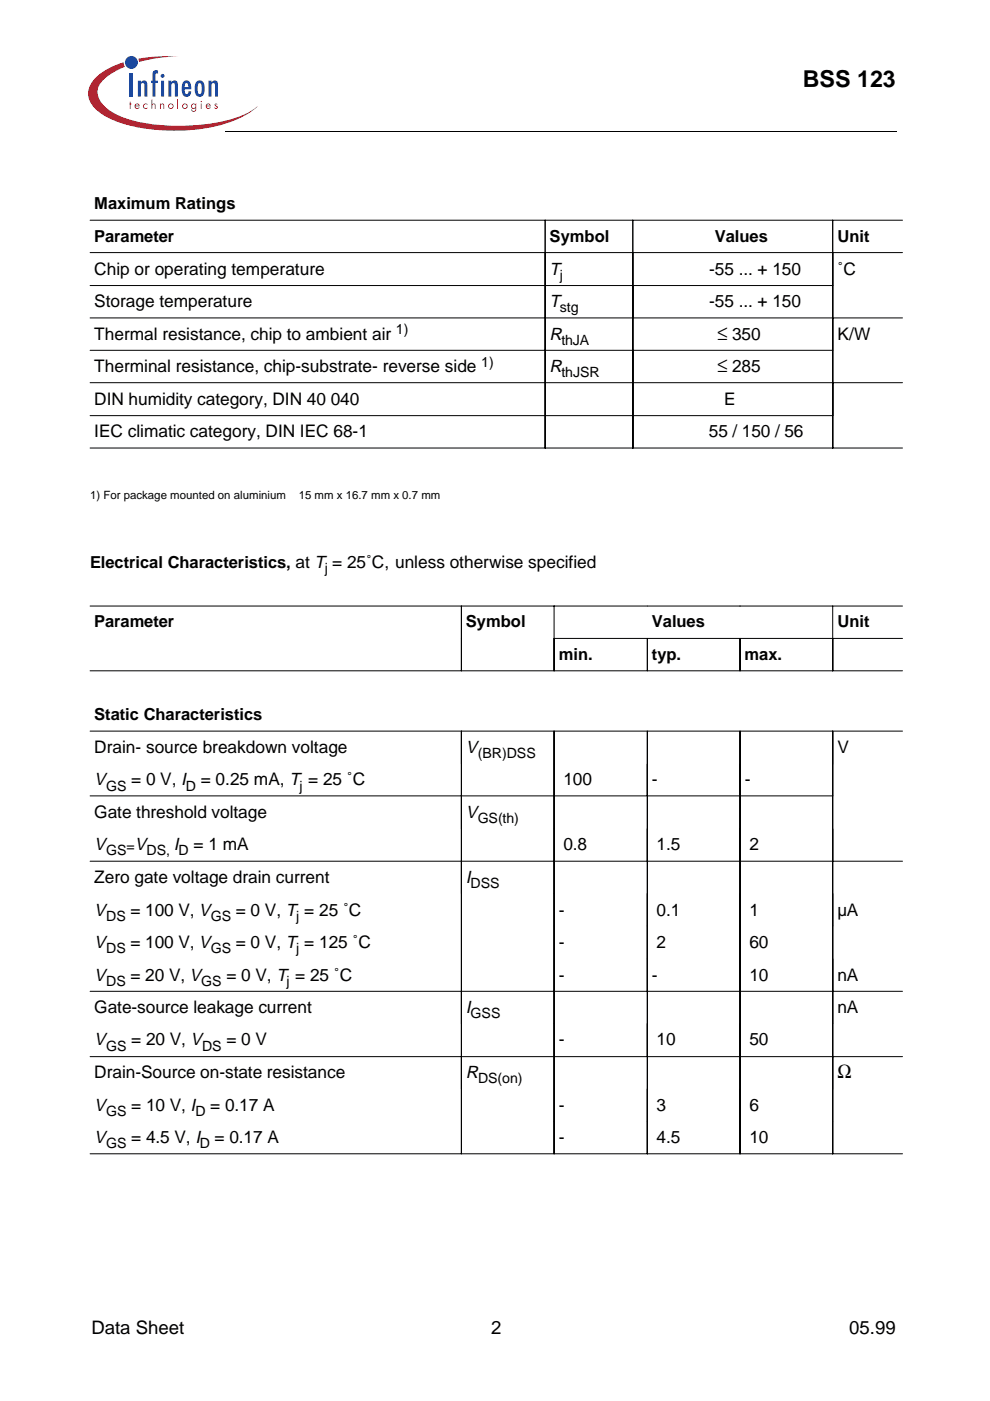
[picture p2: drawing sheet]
<svg xmlns="http://www.w3.org/2000/svg" width="210mm" height="297mm" viewBox="0 0 210 297" stroke-linecap="round" stroke-linejoin="round" font-family="sans-serif">
<g fill="#c82434">
<path d="M27.5 21.5h.2v.5h.2v.1h-.2v1h-.2v-1h-.1z"/>
<path d="M30.5 22.1l.6-.1h.2v.3a.41 .41 0 0 0-.7-.1 .41 .41 0 0 0 .1 .6 .41 .41 0 0 0 .6-.1v.3a.6 .6 0 0 1-.8-.1 .6 .6 0 0 1 0-.8z"/>
<path d="M32.1 21.1h.2v1l.3-.2 .4 .3v.9h-.2v-.8l-.2-.2-.3 .2v.8h-.2z"/>
<path d="M33.9 22h.2v.1l.3-.2 .3 .1 .1 1.1h-.2v-.8l-.2-.2-.3 .2v.8h-.2z"/>
<path d="M37.6 21.1h.2v2h-.2z"/>
<path d="M45.5 22.1a.33 .33 0 0 1 .6 0h-.4v.2a.4 .4 0 0 1 .5 .4 .4 .4 0 0 1-.3 .4 .4 .4 0 0 1-.5-.3l.5 .1v-.3a.4 .4 0 0 1-.4-.5z"/>
<path d="M29.3 12.4a35.9 35.9 0 0 1 8.6-.4 31.2 31.2 0 0 0-8.4 1.1z"/>
<path d="M20.3 16.4a14.5 14.5 0 0 1 5.9-3.2l.3 1a9.8 9.8 0 0 0-5.6 4.3 4 4 0 0 0 1.6 4.3 20.3 20.3 0 0 0 11.2 3.7 39 39 0 0 0 18.3-2.3l2.6-1.7a19.1 19.1 0 0 1-10.1 4.6 40.7 40.7 0 0 1-19.8-1.4 9.9 9.9 0 0 1-5.6-4.2 4.3 4.3 0 0 1 1.2-5.1z"/>
<path d="M28.8 22.3l.3-.2 .3 .3h-.7zM28.7 22.1a.59 .59 0 0 0 0 .9 .59 .59 0 0 0 .9-.2l-.2-.1-.2 .2a.37 .37 0 0 1-.5-.3h.9a.54 .54 0 0 0-.3-.6 .54 .54 0 0 0-.6 .1z"/>
<path d="M35.8 22.5a.41 .41 0 0 1 .8 0 .41 .41 0 0 1-.8 0zM35.6 22.5a.6 .6 0 0 0 1.2 0 .6 .6 0 0 0-1.2 0z"/>
<path d="M38.8 22.5a.41 .41 0 0 1 .8 0 .41 .41 0 0 1-.8 0zM38.6 22.5a.6 .6 0 0 0 1.2 0 .6 .6 0 0 0-1.2 0z"/>
<path d="M40.7 22.5a.4 .4 0 0 1 .8 0 .4 .4 0 0 1-.8 0zM40.6 22.1a.57 .57 0 0 0 0 .8 .57 .57 0 0 0 .8 0 .44 .44 0 0 1-.1 .5 .44 .44 0 0 1-.4 .1l-.2-.3h-.2a.56 .56 0 0 0 .7 .5 .56 .56 0 0 0 .4-.7v-1h-.2v.1l-.4-.2z"/>
<path d="M42.6 22h.2v1.1h-.2zM42.5 21.5a.15 .15 0 0 1 .3 0 .15 .15 0 0 1-.3 0z"/>
<path d="M43.9 22.3l.3-.2 .3 .3h-.7zM43.8 22.1a.59 .59 0 0 0 0 .9 .59 .59 0 0 0 .9-.2l-.2-.1-.2 .2a.37 .37 0 0 1-.5-.3h.9a.54 .54 0 0 0-.3-.6 .54 .54 0 0 0-.6 .1z"/>
</g>
<g fill="#18469d">
<path d="M27.5 15.4h.7v5.1h-.7z"/>
<path d="M29.2 17.1h.7v.4a.77 .77 0 0 1 1-.4 .77 .77 0 0 1 .3 1.1v2.3h-.6v-2.6l-.4-.3a.58 .58 0 0 0-.3 .8v2.1h-.7z"/>
<path d="M32.5 15.1l.6-.2 .4 .1v.6l-.3-.1-.2 .3v1.3h.5v.5h-.5v2.9h-.7v-2.9h-.3v-.5h.3v-1.4z"/>
<path d="M35.7 17.1h.6v.4a.77 .77 0 0 1 1.1-.4 .77 .77 0 0 1 .3 1.1v2.3h-.6v-2.6l-.4-.3a.58 .58 0 0 0-.4 .8v2.1h-.6z"/>
<path d="M44.2 17.1h.6v.4a.77 .77 0 0 1 1.1-.4 .77 .77 0 0 1 .3 1.1v2.3h-.6v-2.6l-.4-.3a.58 .58 0 0 0-.4 .8v2.1h-.6z"/>
<path d="M34.2 17.1h.6v3.4h-.6zM34.1 16.1a.42 .42 0 0 1 .8 0 .42 .42 0 0 1-.8 0z"/>
<path d="M39.3 17.7l.2-.1a.73 .73 0 0 1 .4 .9h-.7zM39.1 17.2a2.68 2.68 0 0 0 0 3.2 1 1 0 0 0 1-.1 1 1 0 0 0 .4-1h-.5l-.2 .6-.2 .1a.98 .98 0 0 1-.4-1.1l1.4-.1a1.54 1.54 0 0 0-1.1-1.8z"/>
<path d="M42.1 17.8l.2-.2a1.27 1.27 0 0 1 .5 1.5l-.2 .7-.3 .2a1.27 1.27 0 0 1-.4-1.5zM41.5 17.5l-.2 1.3a1.47 1.47 0 0 0 1 1.7 1.31 1.31 0 0 0 1.1-1.7 1.48 1.48 0 0 0-1.1-1.8l-.4 .2z"/>
<circle cx="27.9" cy="13.2" r="1.37"/>
</g>
<g fill="#000">
<path d="M47.8 27.8l.1 .1z" fill-rule="evenodd"/>
<path d="M190 27.8v.1z" fill-rule="evenodd"/>
</g>
<path d="M47.9 27.8h142.1" fill="none" stroke="#000" stroke-width=".21"/>
<path d="M15.1 40.4h179.1v233.6h-179.1z" fill-rule="evenodd" fill="#fff"/>
<path d="M15.1 40.4h179.1v233.6h-179.1z" fill="#fff"/>
<g fill="none" stroke="#000" stroke-width=".21">
<path d="M19.1 46.7h172.3M19.1 53.6h172.3M115.6 53.6v6.9h18.6v6.9h57.2M115.6 46.7v48.3h-96.5M134.2 53.6v6.9h42.4M134.2 46.7v48.3h-18.6v-6.9h-96.5M176.6 46.7v48.3h-42.4v-6.9h-18.6v-7h-96.5M19.1 60.5h96.5v6.9h18.6v6.9h42.4M19.1 67.4h96.5v6.9h18.6v6.8h57.2M19.1 74.3h96.5v6.8h18.6v7h42.4v6.9h14.8M19.1 128.5h78.7v13.7h19.7v-13.7M156.9 135.4v6.8"/>
<path d="M176.6 128.5v13.7h-39.4v-6.8v6.8h-19.7v-6.8h73.9M176.6 135.4v6.8h14.8M191.4 128.5h-93.6v13.7h-78.7M19.1 155h172.3M176.6 155v89.6M19.1 168.7h78.7v13.9h19.7v27.6h19.7v13.8h19.7v20.6h19.7M176.6 168.7h-19.7v-13.7v89.6h-19.7v-20.6h-19.7v-13.8h-19.7v-27.6h-78.7M191.4 182.6h-34.5v-13.9h-19.7v-13.7v89.6h-19.7v-20.6h-19.7v-13.8h-78.7M191.4 210.2h-34.5v-27.6h-19.7v-13.9h-19.7v-13.7v89.6h-19.7v-20.6h-78.7M191.4 224h-34.5v-13.8h-19.7v-27.6h-19.7v-13.9h-19.7v-13.7v89.6h-78.7M176.6 244.6h14.8"/>
</g>
<text font-size="4.9" x="170.2" y="18.5">BSS 123</text>
<g font-size="4.2">
<text x="152.1" y="72">≤</text>
<text x="152.1" y="78.8">≤</text>
<text x="177.6" y="228.6">Ω</text>
</g>
<g font-size="3.9">
<text x="19.4" y="282.9">Data Sheet</text>
<text x="104.1" y="282.9">2</text>
<text x="180.1" y="282.9">05.99</text>
</g>
<g font-size="3.7">
<text x="20" y="58.2">Chip or operating temperature</text>
<text x="116.5" y="58.2">T</text>
<text x="150.4" y="58.2">-55 ... + 150</text>
<text x="177.6" y="58.2">˚C</text>
<text x="20" y="65.1">Storage temperature</text>
<text x="116.5" y="65.1">T</text>
<text x="150.4" y="65.1">-55 ... + 150</text>
<text x="20" y="72">Thermal resistance, chip to ambient air</text>
<text x="116.5" y="72">R</text>
<text x="155.2" y="72">350</text>
<text x="177.6" y="72">K/W</text>
<text x="20" y="78.9">Therminal resistance, chip-substrate- reverse side</text>
<text x="116.5" y="78.9">R</text>
<text x="155.2" y="78.9">285</text>
<text x="20" y="85.8">DIN humidity category, DIN 40 040</text>
<text x="153.6" y="85.8">E</text>
<text x="20" y="92.7">IEC climatic category, DIN IEC 68-1</text>
<text x="150.3" y="92.7">55 / 150 / 56</text>
<text x="20" y="159.6">Drain- source breakdown voltage</text>
<text x="98.8" y="159.6">V</text>
<text x="177.6" y="159.6">V</text>
<text x="20" y="166.5">V</text>
<text x="27.8" y="166.5">= 0 V, I</text>
<text x="42.6" y="166.5">= 0.25 mA, T = 25 ˚C</text>
<text x="119.5" y="166.5">100</text>
<text x="138.2" y="166.5">-</text>
<text x="157.9" y="166.5">-</text>
<text x="20" y="173.5">Gate threshold voltage</text>
<text x="98.8" y="173.5">V</text>
<text x="20" y="180.3">V</text>
<text x="28.6" y="180.3">V</text>
<text x="36.8" y="180.3">I</text>
<text x="41" y="180.3">= 1 mA</text>
<text x="119.5" y="180.3">0.8</text>
<text x="139.2" y="180.3">1.5</text>
<text x="158.9" y="180.3">2</text>
<text x="20" y="187.2">Zero gate voltage drain current</text>
<text x="98.8" y="187.2">I</text>
<text x="20" y="194.1">V</text>
<text x="27.7" y="194.1">= 100 V, V</text>
<text x="50" y="194.1">= 0 V, T = 25 ˚C</text>
<text x="118.5" y="194.1">-</text>
<text x="139.2" y="194.1">0.1</text>
<text x="158.9" y="194.1">1</text>
<text x="177.6" y="194.1">µA</text>
<text x="20" y="201">V</text>
<text x="27.7" y="201">= 100 V, V</text>
<text x="50" y="201">= 0 V, T = 125 ˚C</text>
<text x="118.5" y="201">-</text>
<text x="139.2" y="201">2</text>
<text x="158.9" y="201">60</text>
<text x="20" y="207.9">V</text>
<text x="27.7" y="207.9">= 20 V, V</text>
<text x="48" y="207.9">= 0 V, T = 25 ˚C</text>
<text x="118.5" y="207.9">-</text>
<text x="138.2" y="207.9">-</text>
<text x="158.9" y="207.9">10</text>
<text x="177.6" y="207.9">nA</text>
<text x="20" y="214.8">Gate-source leakage current</text>
<text x="98.8" y="214.8">I</text>
<text x="177.6" y="214.8">nA</text>
<text x="20" y="221.6">V</text>
<text x="27.8" y="221.6">= 20 V, V</text>
<text x="48" y="221.6">= 0 V</text>
<text x="118.5" y="221.6">-</text>
<text x="139.2" y="221.6">10</text>
<text x="158.9" y="221.6">50</text>
<text x="20" y="228.6">Drain-Source on-state resistance</text>
<text x="98.8" y="228.6">R</text>
<text x="20" y="235.5">V</text>
<text x="27.8" y="235.5">= 10 V, I</text>
<text x="44.6" y="235.5">= 0.17 A</text>
<text x="118.5" y="235.5">-</text>
<text x="139.2" y="235.5">3</text>
<text x="158.9" y="235.5">6</text>
<text x="20" y="242.4">V</text>
<text x="27.8" y="242.4">= 4.5 V, I</text>
<text x="45.5" y="242.4">= 0.17 A</text>
<text x="118.5" y="242.4">-</text>
<text x="139.2" y="242.4">4.5</text>
<text x="158.9" y="242.4">10</text>
</g>
<g font-size="3.5">
<text x="20" y="44.3">Maximum Ratings</text>
<text x="20" y="51.2">Parameter</text>
<text x="116.5" y="51.2">Symbol</text>
<text x="151.6" y="51.2">Values</text>
<text x="177.6" y="51.2">Unit</text>
<text x="19.1" y="120.4">Electrical Characteristics, at T = 25˚C, unless otherwise specified</text>
<text x="20" y="132.9">Parameter</text>
<text x="98.8" y="132.9">Symbol</text>
<text x="138.2" y="132.9">Values</text>
<text x="177.6" y="132.9">Unit</text>
<text x="118.5" y="139.9">min.</text>
<text x="138.2" y="139.9">typ.</text>
<text x="157.9" y="139.9">max.</text>
<text x="20" y="152.7">Static Characteristics</text>
</g>
<g font-size="3">
<text x="118.7" y="59.3">j</text>
<text x="83.9" y="70.9">1)</text>
<text x="118.7" y="66.2">stg</text>
<text x="102" y="77.8">1)</text>
<text x="119" y="73.1">thJA</text>
<text x="119" y="80">thJSR</text>
<text x="68.9" y="121.5">j</text>
<text x="101.3" y="160.7">(BR)DSS</text>
<text x="22.5" y="167.6">GS</text>
<text x="39.4" y="167.6">D</text>
<text x="63.5" y="167.6">j</text>
<text x="101.3" y="174.5">GS(th)</text>
<text x="22.5" y="181.4">GS</text>
<text x="26.8" y="180.4">=</text>
<text x="31.1" y="181.4">DS, D</text>
<text x="99.8" y="188.3">DSS</text>
<text x="22.5" y="195.2">DS</text>
<text x="44.7" y="195.2">GS</text>
<text x="62.8" y="195.2">j</text>
<text x="22.5" y="202.1">DS</text>
<text x="44.7" y="202.1">GS</text>
<text x="62.8" y="202.1">j</text>
<text x="22.5" y="209">DS</text>
<text x="42.7" y="209">GS</text>
<text x="60.8" y="209">j</text>
<text x="99.8" y="215.9">GSS</text>
<text x="22.5" y="222.8">GS</text>
<text x="42.8" y="222.8">DS</text>
<text x="101.4" y="229.6">DS(on)</text>
<text x="22.5" y="236.6">GS</text>
<text x="41.4" y="236.6">D</text>
<text x="22.5" y="243.5">GS</text>
<text x="42.3" y="243.5">D</text>
</g>
<g font-size="2.4">
<text x="19.1" y="105.8">1) For package mounted on aluminium</text>
<text x="63.3" y="105.8">15 mm x 16.7 mm x 0.7 mm</text>
</g>
</svg>
